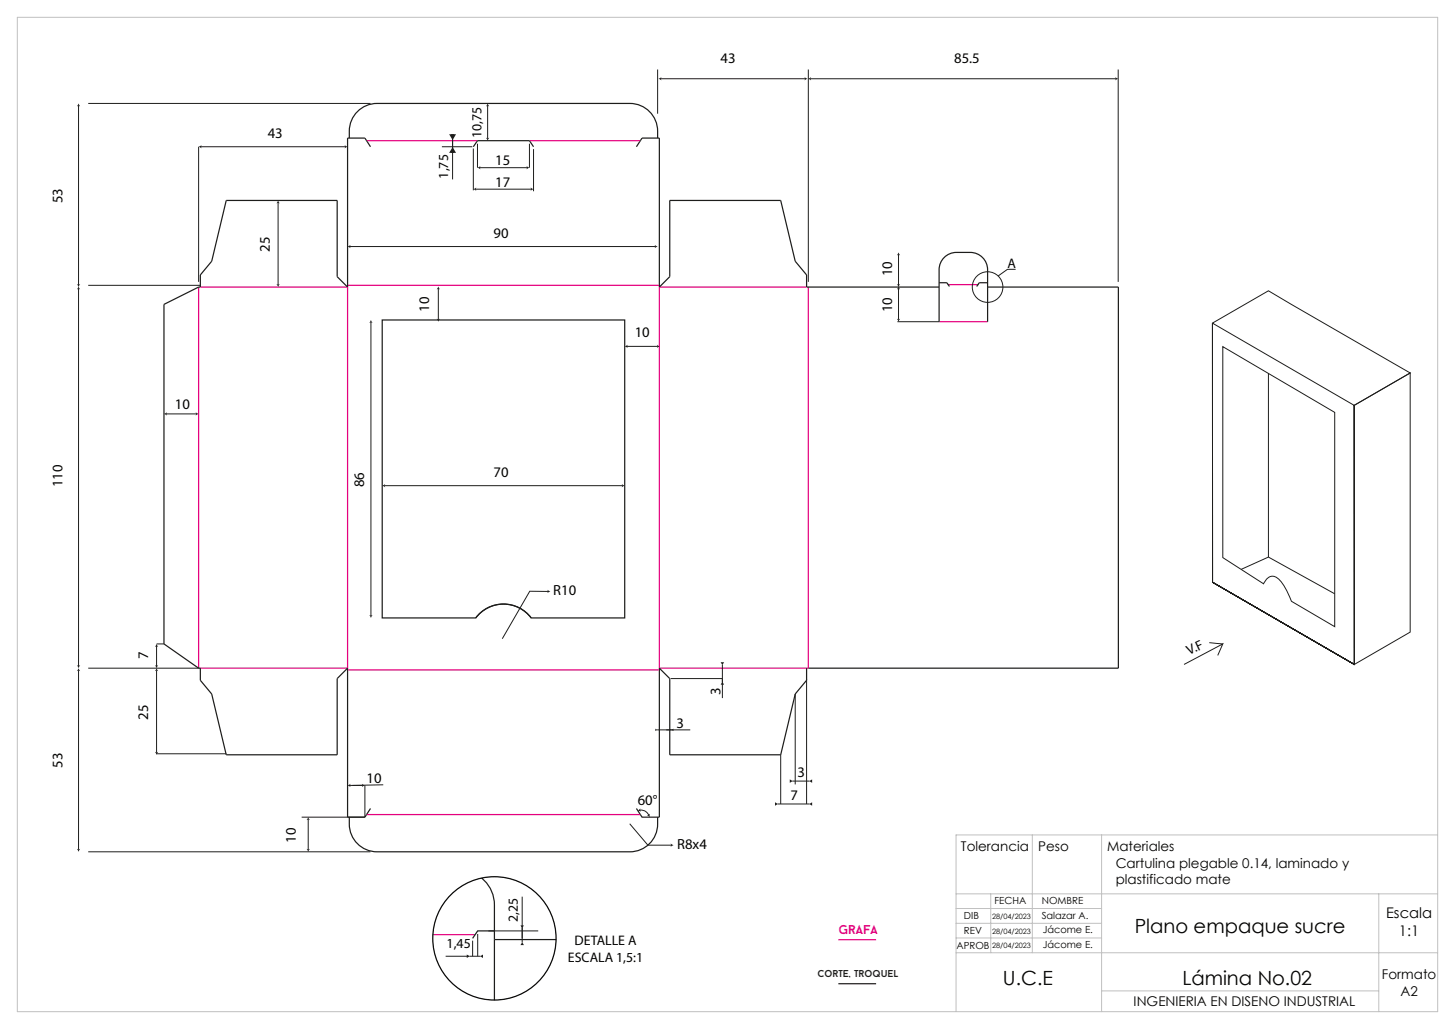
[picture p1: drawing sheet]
<svg xmlns="http://www.w3.org/2000/svg" width="420mm" height="297mm" viewBox="0 0 420 297" stroke-linecap="round" stroke-linejoin="round" font-family="sans-serif">
<!-- layer: Capa 1 -->
<path d="M262.5 297.1h.8zM255 297.1h.4zM111.4 -.1h.8zM103.9 -.1h.4zM54.2 297.1h.8zM46.7 297.1h.4zM123.7 -.1h.4zM139.3 -.1h.8z" fill="#00f"/>
<path d="M105.8 40.6h32M152.8 40.6h32M57.3 82.9v110h43v-110h-42.5M100.3 82.4h90M232.8 82.9h-42.5v110h43v-110M271.1 92.9h14M273.5 82.1h9M100.3 193.4h90M105.8 235.1h79M124.8 269.8h12.4" fill="none" stroke="#e6007e" stroke-width=".35"/>
<g fill="none" stroke="#1d1d1b" stroke-width=".35">
<path d="M100.8 39.9a8.5 8.5 0 0 1 4.9-9.4l3.1-.6h73a8 8 0 0 1 8 8v2M106.9 42.4l-1.6-2.5h-5v43l-3-3v-22h-32l-4.2 17.5-3.3 4v3.5h-.5l-10 5v98l10 7M136.6 42.4l1.2-1.8h15l1.2 1.8M183.7 42.4l1.6-2.5h5v43l3-3v-22h32.1l4.1 17.5 3.3 4v3.5h38.3M110.3 92.4h70v86h-27a10 10 0 0 0-16 0h-27zM271.1 82.9v-5a5 5 0 0 1 5-5 9.9 9.9 0 0 1 6.5 .6 5 5 0 0 1 2.5 4.4v5M271.1 82.9v10M271.1 81.6h2.2l.8 1.1M284.9 81.6h-2.2l-.8 1.1M285.1 82.9h37.7M285.1 82.9v10M322.8 82.9v110"/>
<path d="M137.3 178.4a10 10 0 0 1 16 0M57.8 192.9v3.5l3.3 3.9 4.2 17.6h32v-22l3-3v43h5l1.6-2.5M232.8 192.9v3.5l-3.3 3.9-4.1 17.6h-32.1v-22l-3-3v43h-5l-1.6-2.5M233.3 192.9h89.5M100.8 235.9a8.5 8.5 0 0 0 4.9 9.3l3.1 .7h73a8 8 0 0 0 8-8v-2M138.4 252.9a10 10 0 0 1 4.3 8.3v10M142.7 271.2h17.9M142.7 268.7h-4.8l-1.5 2.1M142.7 271.2v17.6"/>
</g>
<circle cx="142.7" cy="270.8" r="17.8" fill="none" stroke="#000" stroke-width=".35"/>
<path d="M130.6 40.2v2.4" fill="none" stroke="#1d1d1b" stroke-width=".29"/>
<g fill="#1d1d1b">
<path d="M129.6 38.7h2l-1 1.7z"/>
<path d="M130.6 42.4l1 1.7h-2z"/>
</g>
<path d="M350 93.3v74.8l40.9 23.7-40.9-23.7v-74.8l16.1-9.4 41 23.7-16.2 9.4v74.8l-40.9-23.7 40.9 23.7v-74.8zM353 100.1l32.3 18.9v61.9l-12.5-7.4a14.4 14.4 0 0 0-4.5-7 2.79 2.79 0 0 0-3.6 2l-11.7-7.6zM366.1 107.8v53l-7.8 3.5M390.9 117l16.2-9.4v74.8l-16.2 9.4zM366.1 160.8l19.2 10.6" fill="none" stroke="#1d1d1b" stroke-width=".29"/>
<!-- layer: COTAS -->
<path d="M233.9 22.7h88.3" fill="none" stroke="#1d1d1b" stroke-width=".29"/>
<g fill="#1d1d1b">
<path d="M321.9 22.3l.9 .4-.9 .5 .2-.5z"/>
<path d="M233.3 22.7l.8-.4-.1 .4 .1 .5z"/>
</g>
<path d="M190.7 22.7h41.8" fill="none" stroke="#1d1d1b" stroke-width=".29"/>
<g fill="#1d1d1b">
<path d="M232.2 22.3l.9 .4-.9 .5 .2-.5z"/>
<path d="M190.1 22.7l.8-.4-.1 .4 .1 .5z"/>
</g>
<path d="M189.8 20.1v12.7M233.3 20.1v61.3M322.8 20.1v61.3M259.4 73.5v8.8" fill="none" stroke="#1d1d1b" stroke-width=".29"/>
<g fill="#1d1d1b">
<path d="M259.4 72.9l.4 .8-.4-.2-.5 .2z"/>
<path d="M258.9 82l.5 .2 .4-.2-.4 .9z"/>
</g>
<path d="M259.4 83.3v9" fill="none" stroke="#1d1d1b" stroke-width=".29"/>
<g fill="#1d1d1b">
<path d="M259.4 82.7l.4 .8-.4-.1-.5 .1z"/>
<path d="M258.9 92l.5 .2 .4-.2-.4 .9z"/>
</g>
<g fill="none" stroke="#1d1d1b" stroke-width=".29">
<path d="M293.2 77.7h-2.4l-2.7 2M259 92.9h12.1M228.7 225.4h5"/>
<circle cx="285.1" cy="82.9" r="4.4"/>
</g>
<g fill="#1d1d1b">
<path d="M233.6 225.5l.8-.5v1z"/>
<path d="M228 224.9l.8 .5-.8 .5z"/>
</g>
<path d="M224.5 232.1h9.2" fill="none" stroke="#1d1d1b" stroke-width=".29"/>
<g fill="#1d1d1b">
<path d="M233.6 232.1l.8-.5v1z"/>
<path d="M223.7 231.6l.9 .5-.9 .5z"/>
</g>
<path d="M208.5 191.9v5M232.8 196v36.1M225.4 217.9v14.2M229.5 200.3v26.1" fill="none" stroke="#1d1d1b" stroke-width=".29"/>
<g fill="#1d1d1b">
<path d="M208.5 196.8l.5 .8h-1z"/>
<path d="M208 191.1h1l-.5 .9z"/>
</g>
<path d="M193.6 195.9h14.9M208.5 195.9v5.6M189.7 210.7h9.5" fill="none" stroke="#1d1d1b" stroke-width=".29"/>
<g fill="#1d1d1b">
<path d="M193.8 210.7l.6-.4v.7z"/>
<path d="M189.2 210.3l.6 .4-.6 .3z"/>
</g>
<path d="M184.7 233.8a2.46 2.46 0 0 1 2.6 1.5" fill="none" stroke="#1d1d1b" stroke-width=".29"/>
<g fill="#1d1d1b">
<path d="M186.7 235.2h.5l.4-.3-.1 1z"/>
<path d="M184.1 234l.8-.7-.1 .5 .2 .5z"/>
</g>
<path d="M22.7 193.5v51.8" fill="none" stroke="#1d1d1b" stroke-width=".29"/>
<g fill="#1d1d1b">
<path d="M22.2 245l.5 .2 .4-.2-.4 .9z"/>
<path d="M22.7 192.9l.4 .8-.4-.2-.5 .2z"/>
</g>
<path d="M89 236.5v8.8" fill="none" stroke="#1d1d1b" stroke-width=".29"/>
<g fill="#1d1d1b">
<path d="M88.5 245l.5 .2 .4-.2-.4 .9z"/>
<path d="M89 235.9l.4 .8-.4-.2-.5 .2z"/>
</g>
<path d="M45.2 193.5v23.8" fill="none" stroke="#1d1d1b" stroke-width=".29"/>
<g fill="#1d1d1b">
<path d="M45.2 192.9l.5 .8-.5-.2-.5 .2z"/>
<path d="M44.7 217l.5 .2 .5-.2-.5 .9z"/>
</g>
<path d="M45.2 186.5v5.8" fill="none" stroke="#1d1d1b" stroke-width=".29"/>
<g fill="#1d1d1b">
<path d="M45.2 185.9l.5 .8-.5-.2-.5 .2z"/>
<path d="M44.7 192l.5 .2 .5-.2-.5 .9z"/>
</g>
<path d="M100.9 226.7h3.8" fill="none" stroke="#1d1d1b" stroke-width=".29"/>
<g fill="#1d1d1b">
<path d="M104.5 226.2l.8 .5-.8 .5 .1-.5z"/>
<path d="M100.3 226.7l.9-.5-.2 .5 .2 .5z"/>
</g>
<path d="M22.7 83.3v109M45.2 217.6h20.1M105.3 226.7v9.2h-18.2M110.6 226.5l-8.9 .2M25.5 245.9h81.4" fill="none" stroke="#1d1d1b" stroke-width=".29"/>
<g fill="#1d1d1b">
<path d="M22.7 82.7l.4 .8-.4-.1-.5 .1z"/>
<path d="M22.2 192l.5 .2 .4-.2-.4 .9z"/>
</g>
<path d="M25.5 192.9h32.3M45.2 185.9h2.1M150.7 258.8v13.2M128.6 276h6.7M136.4 271.5v4.5M141 268.7h14.4" fill="none" stroke="#1d1d1b" stroke-width=".29"/>
<g fill="#1d1d1b">
<path d="M150.2 267.1h1l-.5 .8z"/>
<path d="M150.7 271.9l.5 .9h-1z"/>
</g>
<path d="M135.5 276h3.2" fill="none" stroke="#1d1d1b" stroke-width=".29"/>
<g fill="#1d1d1b">
<path d="M138.6 276l.8-.5v1z"/>
<path d="M134.7 275.5l.9 .5-.9 .5z"/>
</g>
<path d="M158.3 170.7h-5.4l-7.9 13.7M137.9 269.6v6.4" fill="none" stroke="#1d1d1b" stroke-width=".29"/>
<path d="M158 170.2l.9 .5-.9 .5 .2-.5z" fill="#1d1d1b"/>
<path d="M187 243.9h6.8" fill="none" stroke="#1d1d1b" stroke-width=".29"/>
<path d="M193.6 243.5l.8 .4-.8 .5 .1-.5z" fill="#1d1d1b"/>
<path d="M138.4 48.4h13.8M181.8 237.8l5.2 6.1" fill="none" stroke="#1d1d1b" stroke-width=".29"/>
<g fill="#1d1d1b">
<path d="M152 47.9l.8 .5-.8 .5 .1-.5z"/>
<path d="M137.8 48.4l.9-.5-.2 .5 .2 .5z"/>
</g>
<path d="M57.9 42.4h41.8" fill="none" stroke="#1d1d1b" stroke-width=".29"/>
<g fill="#1d1d1b">
<path d="M99.5 41.9l.8 .5-.8 .4 .1-.4z"/>
<path d="M57.3 42.4l.9-.5-.2 .5 .2 .4z"/>
</g>
<path d="M80.3 58.5v23.8" fill="none" stroke="#1d1d1b" stroke-width=".29"/>
<g fill="#1d1d1b">
<path d="M80.3 57.9l.5 .8-.5-.2-.5 .2z"/>
<path d="M79.8 82l.5 .2 .5-.2-.5 .9z"/>
</g>
<path d="M22.7 30.5v51.8" fill="none" stroke="#1d1d1b" stroke-width=".29"/>
<g fill="#1d1d1b">
<path d="M22.7 29.9l.4 .8-.4-.2-.5 .2z"/>
<path d="M22.2 82l.5 .2 .4-.2-.4 .9z"/>
</g>
<path d="M57.3 42.4v39M130.6 42.2v9.6M137.2 54.6h16.2M137.8 41.5v6.9M152.8 41.5v6.9M25.5 82.4h32.3" fill="none" stroke="#1d1d1b" stroke-width=".29"/>
<g fill="#1d1d1b">
<path d="M153.2 54.1l.8 .5-.8 .5 .1-.5z"/>
<path d="M136.6 54.6l.9-.5-.2 .5 .2 .5z"/>
</g>
<path d="M25.5 29.9h81.4M136.6 42.9v12M154 43v12.2M126.5 83.3v9" fill="none" stroke="#1d1d1b" stroke-width=".29"/>
<g fill="#1d1d1b">
<path d="M126.5 82.7l.5 .8-.5-.1-.4 .1z"/>
<path d="M126.1 92l.4 .2 .5-.2-.5 .9z"/>
</g>
<path d="M107.1 93v84.8" fill="none" stroke="#1d1d1b" stroke-width=".29"/>
<g fill="#1d1d1b">
<path d="M107.1 92.4l.4 .8-.4-.2-.5 .2z"/>
<path d="M106.6 177.5l.5 .2 .4-.2-.4 .9z"/>
</g>
<path d="M180.9 100h9" fill="none" stroke="#1d1d1b" stroke-width=".29"/>
<g fill="#1d1d1b">
<path d="M189.6 99.5l.9 .5-.9 .4 .2-.4z"/>
<path d="M180.3 100l.9-.5-.2 .5 .2 .4z"/>
</g>
<path d="M110.9 140.2h68.8" fill="none" stroke="#1d1d1b" stroke-width=".29"/>
<g fill="#1d1d1b">
<path d="M179.5 139.7l.8 .5-.8 .5 .1-.5z"/>
<path d="M110.3 140.2l.9-.5-.2 .5 .2 .5z"/>
</g>
<path d="M100.9 71.2h88.3" fill="none" stroke="#1d1d1b" stroke-width=".29"/>
<g fill="#1d1d1b">
<path d="M189 70.7l.8 .5-.8 .4 .1-.4z"/>
<path d="M100.3 71.2l.9-.5-.2 .5 .2 .4z"/>
</g>
<path d="M140.8 30.5v9.5M127.6 42.4h8.7" fill="none" stroke="#1d1d1b" stroke-width=".29"/>
<g fill="#1d1d1b">
<path d="M140.8 29.9l.4 .8-.4-.2-.5 .2z"/>
<path d="M140.3 39.8l.5 .1 .4-.1-.4 .8z"/>
</g>
<path d="M130.6 39.5v3.9" fill="none" stroke="#1d1d1b" stroke-width=".29"/>
<g fill="#1d1d1b">
<path d="M130.1 38.7h1l-.5 .9z"/>
<path d="M130.6 43.3l.5 .8h-1z"/>
</g>
<path d="M47.9 119.5h8.8" fill="none" stroke="#1d1d1b" stroke-width=".29"/>
<g fill="#1d1d1b">
<path d="M56.5 119l.8 .5-.8 .4 .1-.4z"/>
<path d="M47.3 119.5l.9-.5-.2 .5 .2 .4z"/>
</g>
<path d="M349.1 185.5l3.9 .4M351.5 189.2l1.5-3.3-11.2 5.9" fill="none" stroke="#1d1d1b" stroke-width=".29"/>
<!-- layer: rotulado -->
<path d="M5 5h410v287h-410zM276 258h139M286 258v17M298 241v34M318 241v51M398 258v34M415 241h-139v51M276 275h139M276 262.2h42M276 266.5h42M276 270.7h42M318 286h80" fill="none" stroke="#c0c0c0" stroke-width=".29"/>
<path d="M242 271.2h10.9" fill="none" stroke="#e5007e" stroke-width=".35"/>
<path d="M242 283.9h10.9" fill="none" stroke="#1d1d1b" stroke-width=".35"/>
<g font-size="5.6">
<text x="327.5" y="269.4">Plano empaque sucre</text>
<text x="289.5" y="284.4">U.C.E</text>
<text x="341.3" y="284.4">Lámina No.02</text>
</g>
<g font-size="4.2">
<text x="208" y="18.1">43</text>
<text x="275.4" y="18.1">85.5</text>
<text x="77.3" y="39.9">43</text>
<text x="143" y="47.7">15</text>
<text x="143" y="53.9">17</text>
<text x="18.1" y="58.6" transform="rotate(-90 18.1 58.6)">53</text>
<text x="142.5" y="68.8">90</text>
<text x="77.9" y="72.7" transform="rotate(-90 77.9 72.7)">25</text>
<text x="257.5" y="79.7" transform="rotate(-90 257.5 79.7)">10</text>
<text x="123.9" y="90" transform="rotate(-90 123.9 90)">10</text>
<text x="257.5" y="90.2" transform="rotate(-90 257.5 90.2)">10</text>
<text x="183.2" y="97.4">10</text>
<text x="50.5" y="117.9">10</text>
<text x="142.5" y="137.8">70</text>
<text x="18.1" y="140.6" transform="rotate(-90 18.1 140.6)">110</text>
<text x="105.1" y="140.6" transform="rotate(-90 105.1 140.6)">86</text>
<text x="159.7" y="171.8">R10</text>
<text x="42.8" y="190.2" transform="rotate(-90 42.8 190.2)">7</text>
<text x="208" y="200.7" transform="rotate(-90 208 200.7)">3</text>
<text x="42.8" y="207.7" transform="rotate(-90 42.8 207.7)">25</text>
<text x="195.3" y="210.1">3</text>
<text x="18.1" y="221.6" transform="rotate(-90 18.1 221.6)">53</text>
<text x="105.8" y="226.1">10</text>
<text x="230.2" y="224.3">3</text>
<text x="184.1" y="232.5">60°</text>
<text x="228.2" y="231">7</text>
<text x="85.4" y="243.2" transform="rotate(-90 85.4 243.2)">10</text>
<text x="195.5" y="245.1">R8x4</text>
<text x="400.1" y="265">Escala</text>
<text x="403.8" y="270.2">1:1</text>
</g>
<g font-size="4">
<text x="139" y="39.9" transform="rotate(-90 139 39.9)">10,75</text>
<text x="129.4" y="51.5" transform="rotate(-90 129.4 51.5)">1,75</text>
<text x="290.8" y="77.4">A</text>
<text x="343.3" y="189.1" transform="rotate(-25 343.3 189.1)">V.F</text>
<text x="149.5" y="266.2" transform="rotate(-90 149.5 266.2)">2,25</text>
<text x="128.9" y="273.5">1,45</text>
<text x="165.9" y="272.8">DETALLE A</text>
<text x="163.9" y="277.6">ESCALA 1,5:1</text>
</g>
<g font-size="3.9">
<text x="277.4" y="245.7">Tolerancia</text>
<text x="299.7" y="245.7">Peso</text>
<text x="319.6" y="245.7">Materiales</text>
<text x="322.1" y="250.5">Cartulina plegable 0.14, laminado y</text>
<text x="322.1" y="255.2">plastificado mate</text>
<text x="398.9" y="282.6">Formato</text>
<text x="404.2" y="287.4">A2</text>
<text x="327.2" y="290.4">INGENIERIA EN DISENO INDUSTRIAL</text>
</g>
<text font-size="3.7" fill="#e5007e" x="242" y="269.5">Grafa</text>
<text font-size="2.9" fill="#1d1d1b" x="236" y="281.9">corte, troquel</text>
<g font-size="2.8">
<text x="287.1" y="260.9">FECHA</text>
<text x="300.7" y="260.9">NOMBRE</text>
<text x="278.3" y="265.2">DIB</text>
<text x="278.3" y="269.7">REV</text>
<text x="300.7" y="265.3">Salazar A.</text>
<text x="301" y="269.4">Jácome E.</text>
<text x="276.1" y="273.9">APROB</text>
<text x="301" y="273.7">Jácome E.</text>
</g>
<g font-size="2.1">
<text x="286.4" y="265.2">28/04/2023</text>
<text x="286.4" y="269.5">28/04/2023</text>
<text x="286.4" y="273.7">28/04/2023</text>
</g>
</svg>
